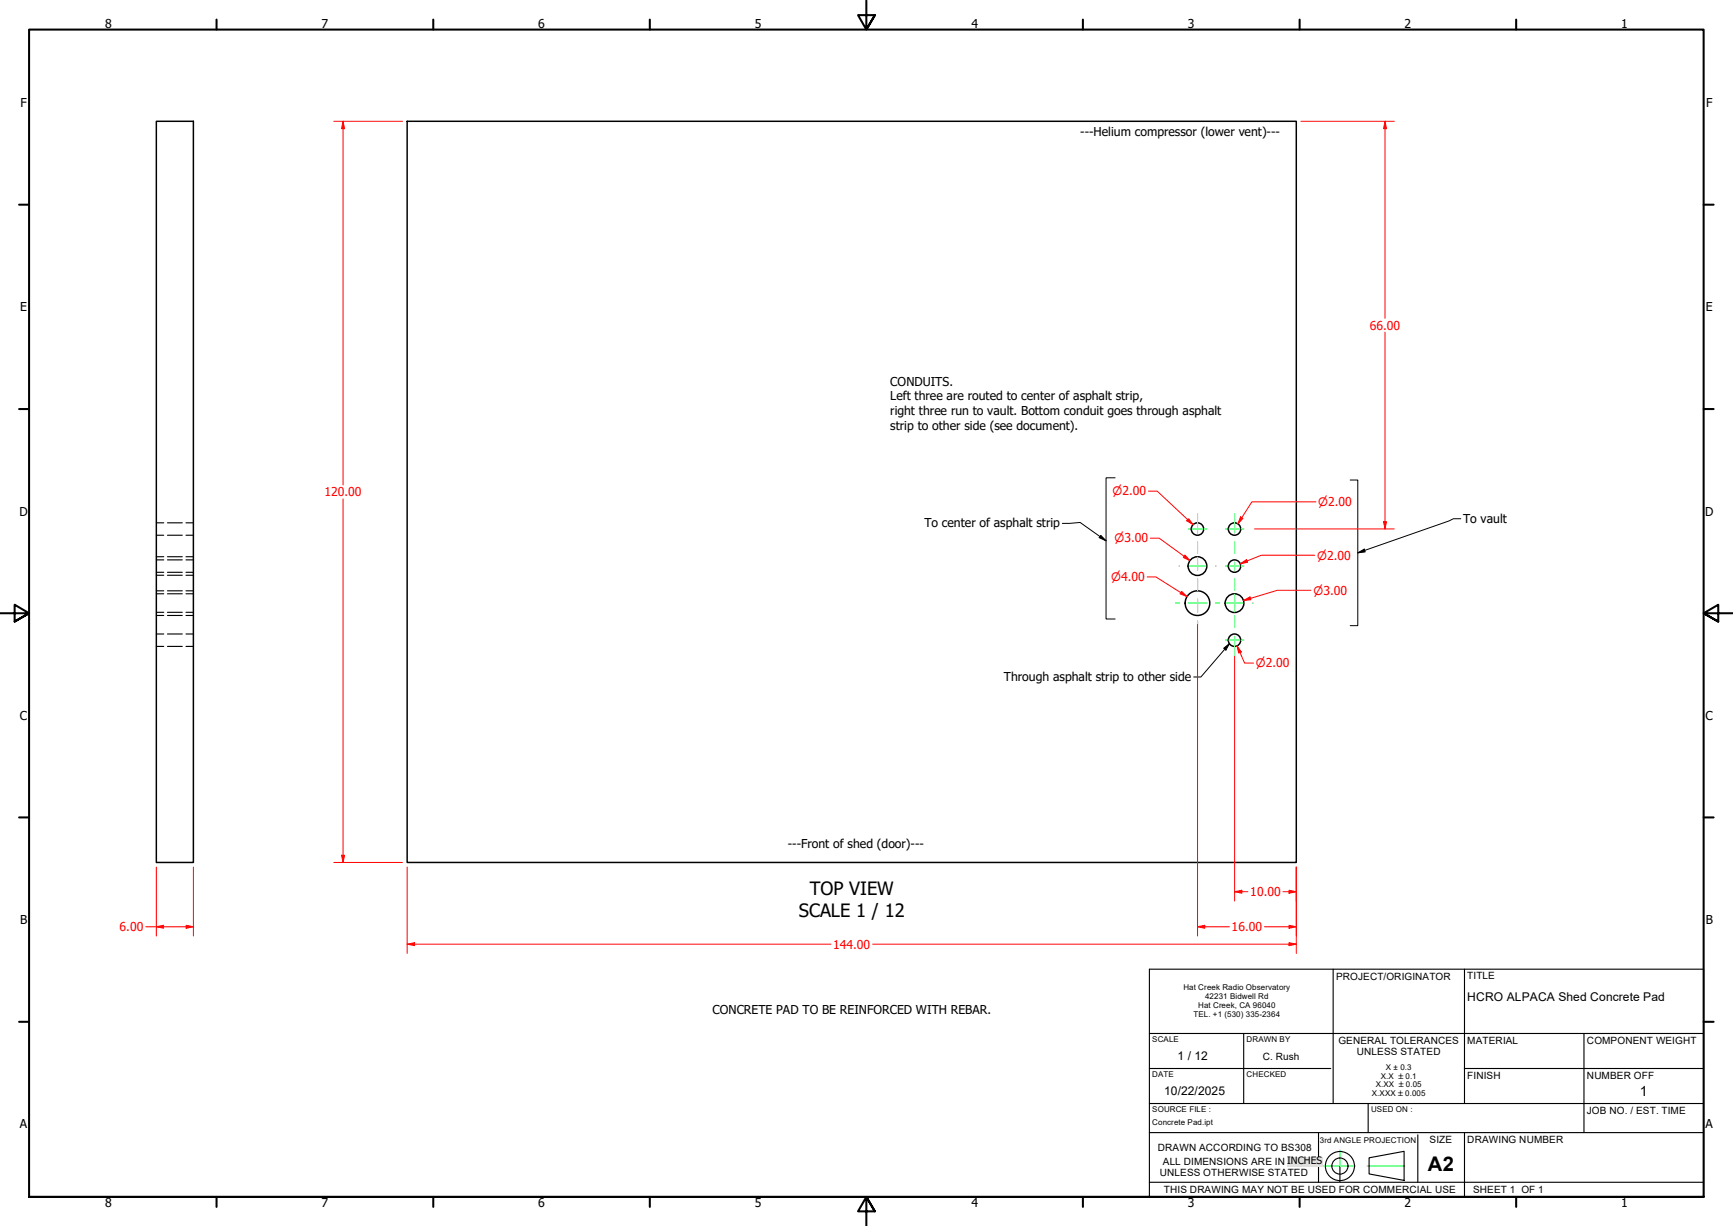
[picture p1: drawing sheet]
<svg xmlns="http://www.w3.org/2000/svg" width="594mm" height="420mm" viewBox="0 0 594 420" stroke-linecap="round" stroke-linejoin="round" font-family="sans-serif">
<!-- layer: Visible (ANSI) -->
<g fill="none" stroke="#000" stroke-width=".51">
<path d="M53.6 41.6h12.7v254h-12.7zM139.6 41.6h304.8v254h-304.8z"/>
<circle cx="410.5" cy="181.3" r="2.13"/>
<circle cx="410.5" cy="194" r="3.2"/>
<circle cx="423.2" cy="194" r="2.13"/>
<circle cx="423.2" cy="181.3" r="2.13"/>
<circle cx="410.5" cy="206.7" r="4.2"/>
<circle cx="423.2" cy="219.4" r="2.13"/>
<circle cx="423.2" cy="206.7" r="3.2"/>
</g>
<!-- layer: Hidden (ANSI) -->
<g fill="none" stroke="#000" stroke-width=".38">
<path d="M53.6 179.2h2.5M57.4 179.2h5.1M63.8 179.2h2.5M53.6 197.1h2.5M53.6 190.8h2.5M53.6 183.4h2.5M53.6 196.1h2.5M53.6 191.9h2.5M57.4 197.1h5.1M57.4 190.8h5.1M57.4 183.4h5.1M57.4 196.1h5.1"/>
<path d="M57.4 191.9h5.1M63.8 197.1h2.5M63.8 190.8h2.5M63.8 183.4h2.5M63.8 196.1h2.5M63.8 191.9h2.5M53.6 210.9h2.5M53.6 202.5h2.5M53.6 209.8h2.5M53.6 203.5h2.5M53.6 217.3h2.5M57.4 210.9h5.1"/>
<path d="M57.4 202.5h5.1M57.4 209.8h5.1M57.4 203.5h5.1M57.4 217.3h5.1M63.8 210.9h2.5M63.8 202.5h2.5M63.8 209.8h2.5M63.8 203.5h2.5M63.8 217.3h2.5M53.6 221.5h2.5M57.4 221.5h5.1M63.8 221.5h2.5"/>
</g>
<!-- layer: Border (ANSI) -->
<g fill="none" stroke="#000" stroke-width=".7">
<path d="M74.2 6.7v3.4M148.5 6.7v3.4M222.8 6.7v3.4M297 .2v9.9l-2.9-4.9h5.8l-2.9 4.9 2.9-4.9M371.2 6.7v3.4M445.5 6.7v3.4M519.7 6.7v3.4M6.5 70.1h3.5M584 70.1h3.4M6.5 140.2h3.5M584 140.2h3.4M0 210.2h10l-5-3v5.8l5-2.8-5 2.8"/>
<path d="M594 210.2h-10l5-3v5.8l-5-2.8 5 2.8M6.5 280.1h3.5M584 280.1h3.4M6.5 350.2h3.5M584 350.2h3.4M10 410.2v-400.1h574v400.1h-574h574M74.2 410.2v3.4M148.5 410.2v3.4M222.8 410.2v3.4M299.9 415.1l-2.9-4.9 2.9 4.9h-5.8l2.9-4.9v10M371.2 410.2v3.4M445.5 410.2v3.4"/>
<path d="M519.7 410.2v3.4"/>
</g>
<!-- layer: Sketch Geometry(Design Office) -->
<g fill="none" stroke="#000" stroke-width=".38">
<path d="M394 332.1h190v78.1h-190zM457 332.1v46.1M502 332.1v46.1M394 354.2h190M426.3 354.2v24M543 354.2v24h41M394 366.2h62.2M394 378.2h108M469 378.2v10M502 366.2h82M502 378.2h41v10M394 388.2h190"/>
<path d="M452 388.2v17M459.3 399.6v5.3M469.3 396.8l12-2.2v9.9l-12-2.2zM486 388.9v16.3M502 388.2v22M394 405.2h190"/>
<circle cx="459.3" cy="399.6" r="5"/>
<circle cx="459.3" cy="399.6" r="2.76"/>
</g>
<path d="M453.8 399.6h10.9M459.3 394.2v10.7M468.7 399.6h12.8" fill="none" stroke="#0f0" stroke-width=".38"/>
<!-- layer: Sketch Geometry (ANSI) -->
<path d="M382.3 163.7h-3.1v48.4h3.1M462.9 164.5h2.6v49.9h-2.6" fill="none" stroke="#000" stroke-width=".34"/>
<!-- layer: Symbol (ANSI) -->
<path d="M441.3 396.5h12v3.1h-12z" fill-rule="evenodd" fill="#e6e0db"/>
<!-- layer: Dimension (ANSI) -->
<path d="M139.6 323.6h2.5" fill="none" stroke="#f00" stroke-width=".34"/>
<path d="M139.6 323.6l2.5-.5v1z" fill="#f00"/>
<path d="M139.6 323.6l2.5-.5v1zM441.9 323.6h2.5" fill="none" stroke="#f00" stroke-width=".34"/>
<path d="M441.9 323.1l2.5 .5-2.5 .5z" fill="#f00"/>
<path d="M117.6 41.6v2.5M139.6 297.2v29.5M444.4 297.2v29.5M142.1 323.6h142.8M299.1 323.6h142.8M441.9 323.1l2.5 .5-2.5 .5z" fill="none" stroke="#f00" stroke-width=".34"/>
<path d="M117.6 41.6l.5 2.5h-1z" fill="#f00"/>
<path d="M117.6 41.6l.5 2.5h-1zM117.6 293.1v2.5" fill="none" stroke="#f00" stroke-width=".34"/>
<path d="M117.1 293.1h1l-.5 2.5z" fill="#f00"/>
<path d="M114.4 41.6h23.6M117.6 44.1v122.1M117.6 171v122.1M425.7 177.4l-1.3 2.1M114.4 295.6h23.6M117.1 293.1h1l-.5 2.5z" fill="none" stroke="#f00" stroke-width=".34"/>
<path d="M425.3 177.1l.8 .6-1.7 1.8z" fill="#f00"/>
<path d="M425.3 177.1l.8 .6-1.7 1.8zM451.1 172h-22l-3.4 5.4M427.5 192.3l-2.3 .9" fill="none" stroke="#f00" stroke-width=".34"/>
<path d="M425.2 193.2l2.1-1.4 .4 .9z" fill="#f00"/>
<path d="M425.2 193.2l2.1-1.4 .4 .9zM450.7 190.3h-18.3l-4.9 2M428.6 205.1l-2.3 .7" fill="none" stroke="#f00" stroke-width=".34"/>
<path d="M426.3 205.8l2.2-1.2 .3 .9z" fill="#f00"/>
<path d="M407.2 178.1l1.8 1.7M426.3 205.8l2.2-1.2 .3 .9zM449.4 202.3h-11.5l-9.3 2.8" fill="none" stroke="#f00" stroke-width=".34"/>
<path d="M407.5 177.8l1.5 2-2.2-1.3z" fill="#f00"/>
<path d="M393.7 168.3h3l10.5 9.8M407.5 177.8l1.5 2-2.2-1.3zM406 190.7l1.9 1.4" fill="none" stroke="#f00" stroke-width=".34"/>
<path d="M406.2 190.2l1.7 1.9-2.3-1z" fill="#f00"/>
<path d="M394.3 184.4h3.1l8.6 6.3M406.2 190.2l1.7 1.9-2.3-1zM404.8 203.1l2.1 1.3" fill="none" stroke="#f00" stroke-width=".34"/>
<path d="M405.1 202.7l1.8 1.7-2.3-.9z" fill="#f00"/>
<path d="M393.3 197.7h2.9l8.6 5.4M405.1 202.7l1.8 1.7-2.3-.9zM424.1 221.3l1 2.3" fill="none" stroke="#f00" stroke-width=".34"/>
<path d="M424.1 221.3l1.4 2.1-.9 .4z" fill="#f00"/>
<path d="M424.1 221.3l1.4 2.1-.9 .4zM425.1 223.6l1.6 3.6h3M441.9 305.6h2.5" fill="none" stroke="#f00" stroke-width=".34"/>
<!-- layer: Symbol (ANSI) -->
<path d="M364.2 179.4l6.1-.4 8.9 6.3M500.8 177.8h-2.6l-1.5 .7-31.2 11M377.4 183.5l1.8 1.8-2.4-1zM465.5 189.5l2.2-1.3 .3 .9zM419.5 222.2l1.9-1.6-1.2 2.2zM421.4 220.6l-9.7 11.4h-2.5" fill="none" stroke="#000" stroke-width=".34"/>
<path d="M377.4 183.5l1.8 1.8-2.4-1zM465.5 189.5l2.2-1.3 .3 .9zM419.5 222.2l1.9-1.6-1.2 2.2z" fill="#000"/>
<!-- layer: Center Mark (ANSI) -->
<path d="M420.1 194h6.3M420.1 181.3h6.3M416.9 206.7h.2M420.1 206.7h6.3M429.4 206.7h.2" fill="none" stroke="#00ff40" stroke-width=".34"/>
<!-- layer: Centerline (ANSI) -->
<path d="M423.2 176v6.7M423.2 185.7v4M423.2 192.6v2.8M423.2 198.4v4M423.2 205.3v4.5M423.2 212.8v.2" fill="none" stroke="#00ff40" stroke-width=".34"/>
<!-- layer: Dimension (ANSI) -->
<path d="M441.9 305.1l2.5 .5-2.5 .5z" fill="#f00"/>
<path d="M423.2 305.6h2.5M441.9 305.1l2.5 .5-2.5 .5z" fill="none" stroke="#f00" stroke-width=".34"/>
<path d="M423.2 305.6l2.5-.5v1z" fill="#f00"/>
<path d="M423.2 224.7v84.1M444.4 297.2v11.6M53.6 317.6h2.5M423.2 305.6l2.5-.5v1zM425.7 305.6h2.1M439.8 305.6h2.1" fill="none" stroke="#f00" stroke-width=".34"/>
<path d="M53.6 317.6l2.5-.5v1z" fill="#f00"/>
<path d="M53.6 317.6l2.5-.5v1zM63.8 317.6h2.5" fill="none" stroke="#f00" stroke-width=".34"/>
<path d="M63.8 317.1l2.5 .5-2.5 .5z" fill="#f00"/>
<path d="M53.6 297.2v23.6M66.3 297.2v23.6M50 317.6h3.6M56.1 317.6h7.7M63.8 317.1l2.5 .5-2.5 .5zM441.9 317.6h2.5" fill="none" stroke="#f00" stroke-width=".34"/>
<!-- layer: Center Mark (ANSI) -->
<path d="M404.2 194h.2M407.4 181.3h6.3M407.4 194h6.3M416.7 194h.2M403.1 206.7h1.3M407.4 206.7h6.3M416.7 206.7h1.3M420.1 219.4h6.3" fill="none" stroke="#00ff40" stroke-width=".34"/>
<!-- layer: Centerline (ANSI) -->
<path d="M410.5 176v6.7M410.5 185.7v4M410.5 190.8v4.6M410.5 198.4v4M410.5 205.3v4.5M410.5 212.8v1.3M423.2 200.3v.2M423.2 203.5v4.6M423.2 211.1v4M423.2 218v6.7" fill="none" stroke="#00ff40" stroke-width=".34"/>
<!-- layer: Dimension (ANSI) -->
<path d="M441.9 317.1l2.5 .5-2.5 .5z" fill="#f00"/>
<path d="M410.5 317.6h2.5M441.9 317.1l2.5 .5-2.5 .5z" fill="none" stroke="#f00" stroke-width=".34"/>
<path d="M410.5 317.6l2.5-.5v1z" fill="#f00"/>
<path d="M474.8 41.6v2.5M410.5 214.1v106.7M444.4 297.2v23.6M410.5 317.6l2.5-.5v1zM413 317.6h8.4M433.5 317.6h8.4" fill="none" stroke="#f00" stroke-width=".34"/>
<path d="M474.8 41.6l.5 2.5h-1z" fill="#f00"/>
<path d="M474.8 41.6l.5 2.5h-1zM474.8 178.8v2.5" fill="none" stroke="#f00" stroke-width=".34"/>
<path d="M474.3 178.8h1l-.5 2.5z" fill="#f00"/>
<path d="M446 41.6h32M474.8 44.1v65M474.8 113.8v65M474.3 178.8h1l-.5 2.5zM430.1 181.3h47.9" fill="none" stroke="#f00" stroke-width=".34"/>
<text font-size="6.9" x="489.5" y="401.4">A2</text>
<g font-size="6.3">
<text x="277.6" y="306.7">TOP VIEW</text>
<text x="273.8" y="314.3">SCALE 1 / 12</text>
</g>
<text font-size="4.8" x="562.2" y="375.6">1</text>
<g font-size="4.2">
<text x="36" y="9.8">8</text>
<text x="110.2" y="9.8">7</text>
<text x="184.5" y="9.8">6</text>
<text x="258.8" y="9.8">5</text>
<text x="333" y="9.8">4</text>
<text x="407.2" y="9.8">3</text>
<text x="481.5" y="9.8">2</text>
<text x="555.8" y="9.8">1</text>
<text x="7" y="36.7">F</text>
<text x="584.8" y="36.7">F</text>
<text x="370.3" y="46.5">---Helium compressor (lower vent)---</text>
<text x="6.9" y="106.7">E</text>
<text x="584.8" y="106.7">E</text>
<text x="305.2" y="132.2">CONDUITS.</text>
<text x="305.2" y="137.2">Left three are routed to center of asphalt strip,</text>
<text x="305.2" y="142.2">right three run to vault. Bottom conduit goes through asphalt</text>
<text x="305.2" y="147.2">strip to other side (see document).</text>
<text x="6.7" y="176.7">D</text>
<text x="501.5" y="179.4">To vault</text>
<text x="584.5" y="176.7">D</text>
<text x="316.9" y="180.5">To center of asphalt strip</text>
<text x="344.2" y="233.2">Through asphalt strip to other side</text>
<text x="6.8" y="246.7">C</text>
<text x="584.6" y="246.7">C</text>
<text x="270.1" y="290.5">---Front of shed (door)---</text>
<text x="6.9" y="316.7">B</text>
<text x="584.7" y="316.7">B</text>
<text x="244.2" y="347.4">CONCRETE PAD TO BE REINFORCED WITH REBAR.</text>
<text x="6.8" y="386.7">A</text>
<text x="584.6" y="386.7">A</text>
<text x="36" y="413.6">8</text>
<text x="110.2" y="413.6">7</text>
<text x="184.5" y="413.6">6</text>
<text x="258.8" y="413.6">5</text>
<text x="333" y="413.6">4</text>
<text x="407.2" y="413.6">3</text>
<text x="481.5" y="413.6">2</text>
<text x="555.8" y="413.6">1</text>
</g>
<g font-size="4.2" fill="#f00">
<text x="469.6" y="112.9">66.00</text>
<text x="111.3" y="170.1">120.00</text>
<text x="428.6" y="307.1">10.00</text>
<text x="41" y="319.1">6.00</text>
<text x="422.2" y="319.1">16.00</text>
<text x="285.6" y="325.1">144.00</text>
</g>
<g font-size="4.1">
<text x="503" y="343.2">HCRO ALPACA Shed Concrete Pad</text>
<text x="403.7" y="363.4">1 / 12</text>
<text x="399" y="375.4">10/22/2025</text>
</g>
<g font-size="3.9" fill="#f00">
<text x="381.4" y="169.8">⌀2.00</text>
<text x="451.9" y="173.5">⌀2.00</text>
<text x="382" y="185.9">⌀3.00</text>
<text x="451.5" y="191.7">⌀2.00</text>
<text x="380.9" y="199.2">⌀4.00</text>
<text x="450.2" y="203.8">⌀3.00</text>
<text x="430.5" y="228.7">⌀2.00</text>
</g>
<text font-size="3.5" x="441.3" y="399.1">INCHES</text>
<g font-size="3.4">
<text x="458" y="335.7">PROJECT/ORIGINATOR</text>
<text x="503" y="335.6">TITLE</text>
<text x="458.9" y="357.7">GENERAL TOLERANCES</text>
<text x="503" y="357.7">MATERIAL</text>
<text x="544" y="357.7">COMPONENT WEIGHT</text>
<text x="432.9" y="363.1">C. Rush</text>
<text x="465.1" y="361.6">UNLESS STATED</text>
<text x="503" y="369.7">FINISH</text>
<text x="544" y="369.7">NUMBER OFF</text>
<text x="544" y="381.7">JOB NO. / EST. TIME</text>
<text x="396.9" y="394.4">DRAWN ACCORDING TO BS308</text>
<text x="490.1" y="391.7">SIZE</text>
<text x="503" y="391.7">DRAWING NUMBER</text>
<text x="398.7" y="399.1">ALL DIMENSIONS ARE IN</text>
<text x="441.5" y="399.1">MM</text>
<text x="397.6" y="403">UNLESS OTHERWISE STATED</text>
<text x="399" y="408.9">THIS DRAWING MAY NOT BE USED FOR COMMERCIAL USE</text>
<text x="505" y="408.9">SHEET 1 OF 1</text>
</g>
<g font-size="2.7">
<text x="405.7" y="339.1">Hat Creek Radio Observatory</text>
<text x="410.7" y="345.5">Hat Creek, CA 96040</text>
<text x="413.1" y="342.3">42231 Bidwell Rd</text>
<text x="409.1" y="348.6">TEL. +1 (530) 335-2364</text>
<text x="395" y="357.2">SCALE</text>
<text x="427.4" y="357.2">DRAWN BY</text>
<text x="395" y="369.2">DATE</text>
<text x="427.4" y="369.2">CHECKED</text>
<text x="473.3" y="369.7">X.X ±0.1</text>
<text x="475.1" y="366.6">X ± 0.3</text>
<text x="470.3" y="375.6">X.XXX ±0.005</text>
<text x="471.6" y="372.7">X.XX ±0.05</text>
<text x="395" y="381.2">SOURCE FILE :</text>
<text x="470" y="381.2">USED ON :</text>
<text x="395" y="385.7">Concrete Pad.ipt</text>
<text x="452.4" y="391.6">3rd ANGLE PROJECTION</text>
</g>
</svg>
